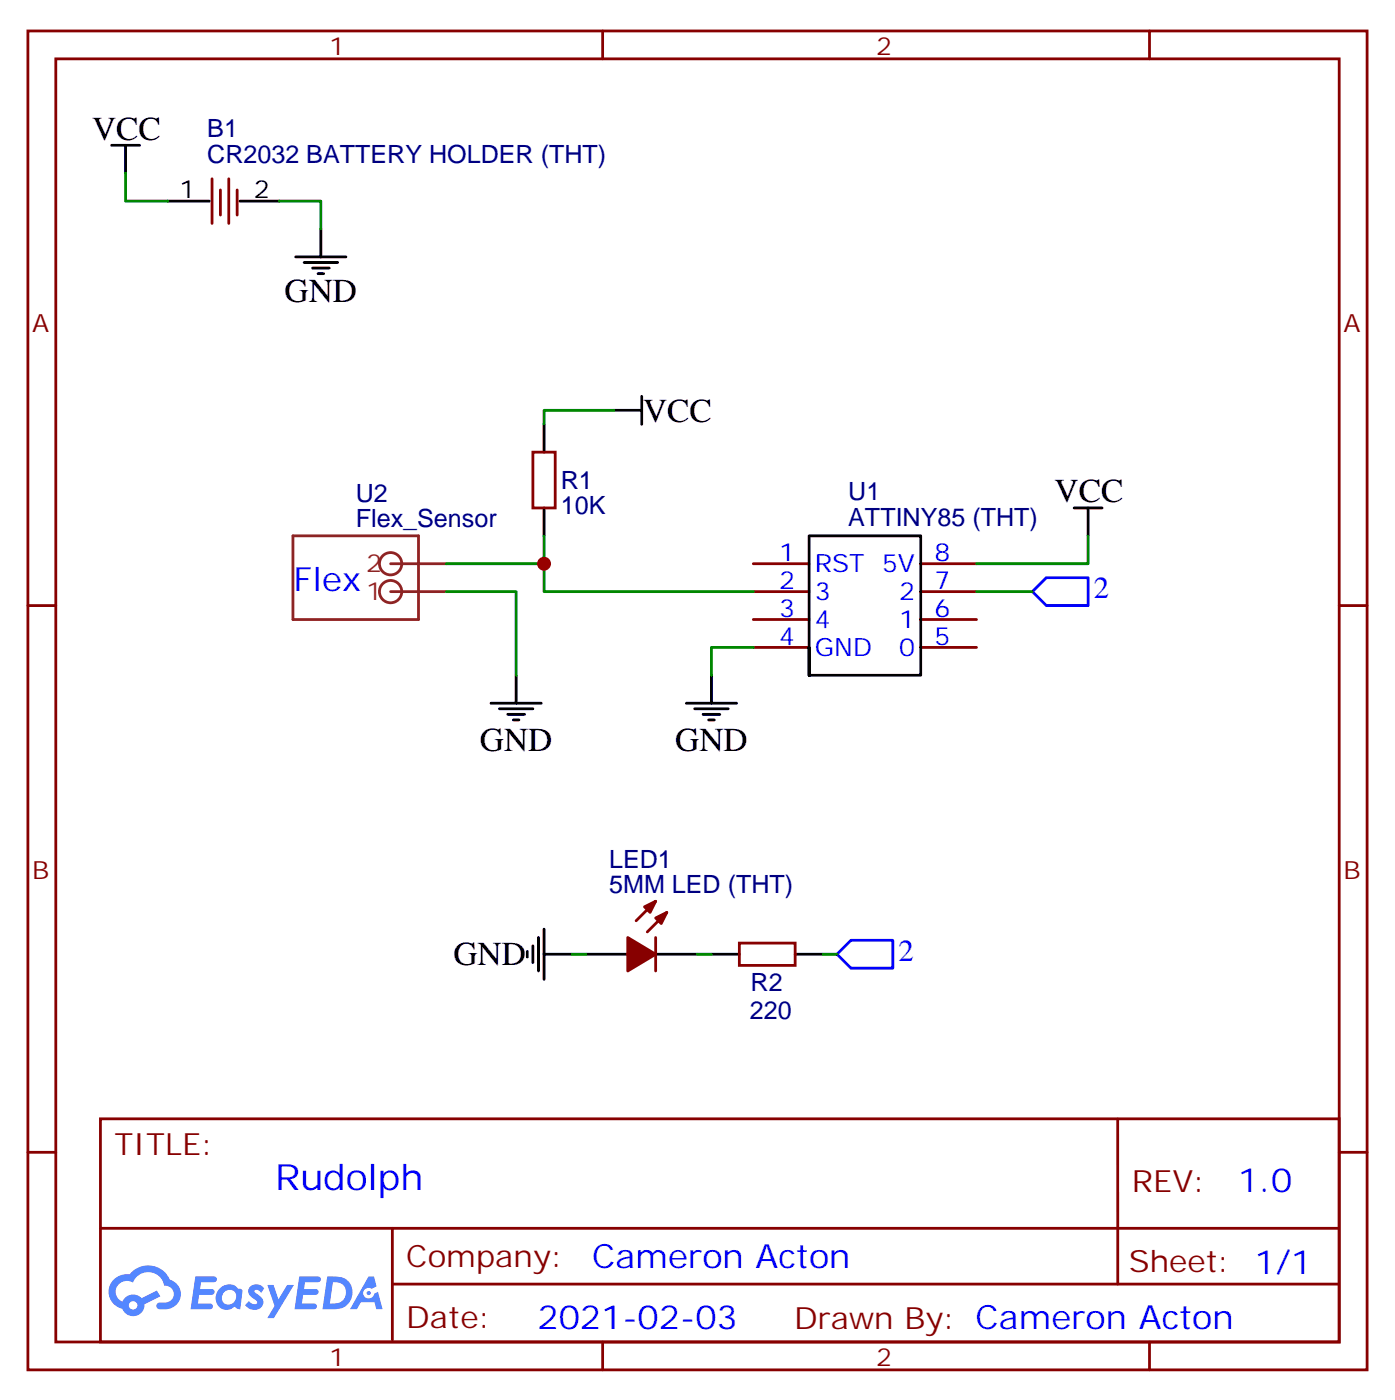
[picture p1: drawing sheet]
<svg xmlns="http://www.w3.org/2000/svg" width="176mm" height="177mm" viewBox="0 0 176 177" stroke-linecap="round" stroke-linejoin="round" font-family="sans-serif">
<g fill="none" stroke="#870000" stroke-width=".35">
<path d="M3.5 3.9h169.4v169.3h-169.4zM7.1 7.4h162.2v162.3h-162.2zM76.2 3.9v3.5M145.3 3.9v3.5M3.5 76.6h3.6M169.3 76.6h3.6M3.5 145.7h3.6M12.7 141.5h156.6v28.2h-156.6zM12.7 155.3h156.5M49.6 155.3v14.2M141.3 141.5v20.9M169.3 145.7h3.6"/>
<path d="M49.6 162.4h119.6M76.2 169.7v3.5M145.3 169.7v3.5"/>
</g>
<g fill="#5487ff">
<path d="M31.7 162.7a1.22 1.22 0 0 1 1.7 .2l-.4 .6-.4-.4-.4 .1v.2a2.96 2.96 0 0 1 1.1 1.1 1.14 1.14 0 0 1-.7 1.1 1.14 1.14 0 0 1-1.2-.2l-.4-.3 .5-.6a.66 .66 0 0 0 1 .3v-.2a2.71 2.71 0 0 1-1.1-1.1 .78 .78 0 0 1 .3-.8z"/>
<path d="M24.7 161.4h1.5a1.22 1.22 0 0 1 1.2 .2 .37 .37 0 0 1-.4 .6h-1.6l-.1 .8h1.5a.37 .37 0 0 1 .3 .4 .37 .37 0 0 1-.3 .4h-1.6l-.2 1.1h.8a1.15 1.15 0 0 1 1.1 .1 .36 .36 0 0 1-.3 .6h-2.5z"/>
<path d="M37.8 161.4h1.6a1.23 1.23 0 0 1 1.1 .2 .37 .37 0 0 1-.3 .6h-1.6l-.2 .8h1.6a.37 .37 0 0 1 .3 .4 .37 .37 0 0 1-.4 .4h-1.6l-.1 1.1h.7a1.15 1.15 0 0 1 1.1 .1 .36 .36 0 0 1-.3 .6h-2.5z"/>
<path d="M46.6 161.4h.7l.3 1.3-.6 .3a.69 .69 0 0 0-1 .3 .69 .69 0 0 0 .4 .9 .69 .69 0 0 0 .9-.6l.5-.2 .6 2.2h-.8l-.3-.9h-1.7l-.5 .9h-.8z"/>
<path d="M33.8 162.5h.8l.6 1.8 1.1-1.8h.9l-2.6 4.2h-.8l.9-1.5z"/>
<path d="M41.4 161.4l-.6 4.2a5.9 5.9 0 0 0 2.7-.3 2.09 2.09 0 0 0 1-2.5 2.09 2.09 0 0 0-2.4-1.4zM42.1 162.2a1.36 1.36 0 0 1 1.7 1.2 1.36 1.36 0 0 1-1.4 1.4l-.7 .1z"/>
<path d="M27.7 163.1a1.5 1.5 0 0 0-.3 1.8 1.5 1.5 0 0 0 1.8 .7l.4-.3 .4 .2 .4 .1 .3-2.3-.2-.3h-.1a.53 .53 0 0 1-.6-.3 1.63 1.63 0 0 0-2.1 .4zM28.3 163.4a.89 .89 0 0 1 1.4 0 .89 .89 0 0 1-.2 1.4 .89 .89 0 0 1-1.3-.1 .89 .89 0 0 1 .1-1.3z"/>
<path d="M14.4 161.8a2.18 2.18 0 0 0 1.1 3.7 1.44 1.44 0 0 0 1.6 .9 1.44 1.44 0 0 0 1.2-1.4l2-1.1-.5-.7-1.9 1a1.47 1.47 0 0 0-2.4 .4 1.39 1.39 0 0 1-.7-1.9 1.39 1.39 0 0 1 2-.5 2.08 2.08 0 0 1 2.2-1.3 2.08 2.08 0 0 1 1.8 1.7 1.07 1.07 0 0 1 1.2 1 1.07 1.07 0 0 1-1 1.1h-.7a.43 .43 0 0 0-.5 .4 .43 .43 0 0 0 .4 .5 2.17 2.17 0 0 0 2.7-1.9 1.93 1.93 0 0 0-1.4-1.9 2.98 2.98 0 0 0-5.1-.6h-.3a2.38 2.38 0 0 0-1.7 .6zM16.3 165.1a.55 .55 0 0 1 1.1 0 .55 .55 0 0 1-1.1 0z"/>
<circle cx="46.6" cy="163.5" r=".26"/>
</g>
<g fill="none" stroke="#000" stroke-width=".35">
<path d="M14.1 18.4h3.5M15.9 18.4v3.5M21.2 25.4h5.3M30.3 25.4h5M37.4 32.5h6.3M38.5 33.2h4.2M39.5 33.9h2.1M40.2 34.6h.7M40.6 29v3.5M68.8 53.7v3.5M77.6 51.9h3.5M81.1 50.1v3.6"/>
<path d="M68.8 64.2v3.6M135.8 64.2h3.5M137.6 64.2v3.6M62.1 88.9h6.3M63.1 89.6h4.3M64.2 90.3h2.1M64.9 91.1h.7M65.3 85.4v3.5M86.8 88.9h6.3M87.8 89.6h4.3M88.9 90.3h2.1M89.6 91.1h.7"/>
<path d="M90 85.4v3.5M102.3 81.9v3.5h14.1v-17.6h-14.1v17.6M67.4 119.6v2.1M68.1 118.6v4.2M68.8 117.5v6.4M66.7 120.3v.7M68.8 120.7h3.5M74.1 120.7h5.3M82.9 120.7h5.3M90 120.7h3.5M100.5 120.7h3.6"/>
</g>
<g fill="none" stroke="#870000" stroke-width=".35">
<path d="M26.8 22.6v5.7M27.9 24v3.2M28.9 22.6v5.7M30 24v3.2M67.4 57.2h2.8v7h-2.8zM95.2 71.3h7.1M95.2 74.8h7.1M95.2 78.4h7.1M116.4 71.3h7.1M116.4 74.8h7.1M116.4 78.4h7.1M95.2 81.9h7.1"/>
<path d="M116.4 81.9h7.1M82.9 114l-2.5 2.5M82.9 118.6v4.2M84.3 115.4l-2.5 2.5M93.5 119.3h7v2.8h-7z"/>
</g>
<g fill="none" stroke="#8c2424" stroke-width=".35">
<path d="M37 67.8h15.9v10.6h-15.9zM49.4 74.8h7M49.4 71.3h7"/>
<circle cx="49.4" cy="74.8" r="1.41"/>
<circle cx="49.4" cy="71.3" r="1.41"/>
</g>
<path d="M15.9 21.9v3.5h5.3M35.3 25.4h5.3v3.6M77.6 51.9h-8.8v1.8M56.4 74.8h8.9v10.6M56.4 71.3h12.4v3.5h26.4M68.8 67.8v3.5M123.5 74.8h7M137.6 67.8v3.5h-14.1M95.2 81.9h-5.2v3.5M72.3 120.7h1.8M88.2 120.7h1.8M104.1 120.7h1.7" fill="none" stroke="#008700" stroke-width=".35"/>
<g fill="#870000" stroke="#870000" stroke-width=".35">
<path d="M79.4 118.6l3.5 2.1-3.5 2.1z"/>
<path d="M82.9 116.1l1.4-.7-.7 1.4z"/>
<path d="M81.5 114.7l1.4-.7-.7 1.4z"/>
</g>
<path d="M130.5 74.8l1.8-1.7h5.3v3.5h-5.3zM105.8 120.7l1.8-1.8h5.3v3.5h-5.3z" fill="none" stroke="#00f" stroke-width=".35"/>
<circle cx="68.8" cy="71.3" r=".88" fill="#c00"/>
<text font-size="4.6" fill="#00f" x="34.8" y="150.5">Rudolph</text>
<g font-size="4.2">
<text x="11.6" y="17.7">VCC</text>
<text x="36" y="38.1">GND</text>
<text x="81.3" y="53.3">VCC</text>
<text x="133.3" y="63.5">VCC</text>
<text x="60.7" y="95">GND</text>
<text x="85.4" y="95">GND</text>
<text x="57.3" y="122.1">GND</text>
</g>
<g font-size="4.2" fill="#00f">
<text x="37.1" y="74.7">Flex</text>
<text x="156.5" y="150.8">1.0</text>
<text x="74.9" y="160.3">Cameron Acton</text>
<text x="68" y="168.1">2021-02-03</text>
</g>
<g font-size="3.9" fill="#00f">
<text x="138.3" y="75.7">2</text>
<text x="113.6" y="121.5">2</text>
</g>
<g font-size="3.9" fill="#800">
<text x="14.5" y="146.1">TITLE:</text>
<text x="143.1" y="150.8">REV:</text>
<text x="51.4" y="160.3">Company:</text>
<text x="142.7" y="160.9">Sheet: 1/1</text>
<text x="51.4" y="168">Date:</text>
<text x="100.4" y="168">Draw</text>
<text x="110.6" y="168">n By: Cameron Acton</text>
</g>
<g font-size="3.2" fill="#800">
<text x="41.6" y="6.9">1</text>
<text x="110.8" y="6.9">2</text>
<text x="4.1" y="42">A</text>
<text x="169.9" y="42">A</text>
<text x="4.1" y="111.2">B</text>
<text x="169.9" y="111.2">B</text>
<text x="41.6" y="172.7">1</text>
<text x="110.8" y="172.7">2</text>
</g>
<g font-size="3.2" fill="#000080">
<text x="26.2" y="17.4">B1</text>
<text x="26.2" y="20.6">CR2032 BATTERY HOLDER (THT)</text>
<text x="45" y="63.5">U2</text>
<text x="70.9" y="65">10K</text>
<text x="70.9" y="61.9">R1</text>
<text x="107.3" y="63.2">U1</text>
<text x="45" y="66.7">Flex_Sensor</text>
<text x="107.3" y="66.5">ATTINY85 (THT)</text>
<text x="77" y="112.9">5MM LED (THT)</text>
<text x="77" y="109.8">LED1</text>
<text x="94.9" y="125.4">R2</text>
<text x="94.8" y="128.9">220</text>
</g>
<g font-size="3.2">
<text x="22.7" y="25.1">1</text>
<text x="32.1" y="25.1">2</text>
</g>
<g font-size="3.2" fill="#00f">
<text x="98.5" y="70.9">1</text>
<text x="118.2" y="70.9">8</text>
<text x="98.5" y="74.5">2</text>
<text x="98.5" y="78">3</text>
<text x="103" y="72.4">RST 5V</text>
<text x="103" y="75.9">3</text>
<text x="113.7" y="75.9">2</text>
<text x="118.2" y="74.5">7</text>
<text x="118.2" y="78">6</text>
<text x="98.5" y="81.5">4</text>
<text x="103" y="79.4">4</text>
<text x="103" y="82.9">GND</text>
<text x="113.7" y="79.4">1</text>
<text x="113.7" y="82.9">0</text>
<text x="118.2" y="81.5">5</text>
</g>
<g font-size="3.2" fill="#8d2323">
<text x="46.3" y="75.9">1</text>
<text x="46.3" y="72.4">2</text>
</g>
</svg>
